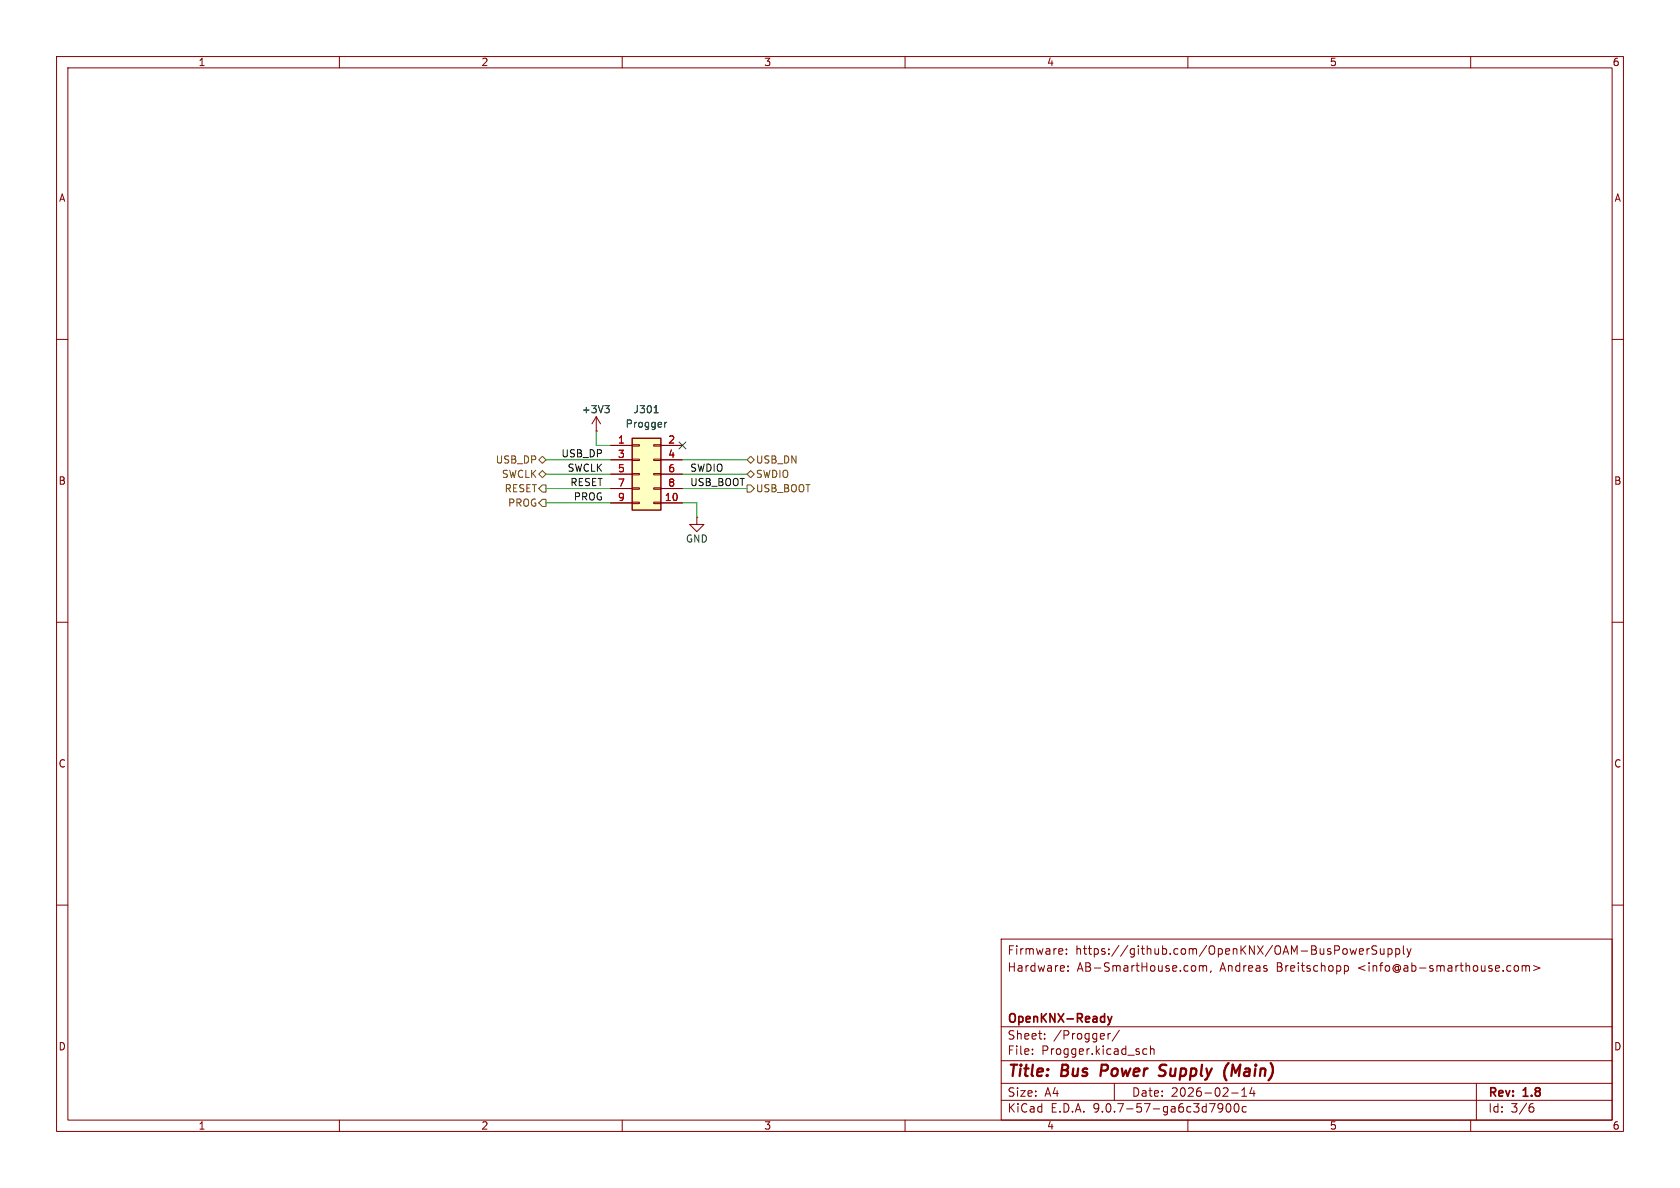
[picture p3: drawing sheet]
<svg xmlns="http://www.w3.org/2000/svg" width="297mm" height="210mm" viewBox="0 0 297 210" stroke-linecap="round" stroke-linejoin="round" font-family="sans-serif">
<g fill="none" stroke="#840000" stroke-width=".18">
<path d="M10 10h277v190h-277zM12 12h273v186h-273zM60 10v2M110 10v2M160 10v2M210 10v2M260 10v2M10 60h2M285 60h2M123.2 91.4v1.3h1.3l-1.3 1.3-1.3-1.3h1.3M123.2 91.4h.1M10 110h2"/>
<path d="M285 110h2M10 160h2M177 166h108v32h-108zM187.8 167.8l.1 .3-.7 .1M188.5 168.6v.1M188.5 167.8v.1M188.8 171.6v.1M188.8 170.8v.1M211.1 170.7l.3 .3v.4l-.3 .3M212 170.8l.5-.1 .2 .2M212 170.7v1M212.7 170.9l.2-.2 .3 .1 .1 .9"/>
<path d="M212.7 170.9v.8M214.1 171.6l-.1 .3M237.7 170.8l.4-.1 .3 .3v.4l-.2 .2h-.5M237.7 170.7v1.5M239.8 167.7l-.3 1-.3-.7-.2 .7M240.3 168.2l.7-.1v-.3l-.5-.1-.2 .2 .1 .7h.6M241.7 167.7v1M242.1 167.7l-.3 .1-.1 .2M243.4 167.3l-.6-.1-.2 .1v.5l.6 .3 .2 .3-.3 .3-.6-.1M244 167.7l.1 .9 .4 .1 .2-.1M244.7 167.7v1M245.4 167.8l.4-.1 .3 .3v.4l-.1 .2h-.6"/>
<path d="M245.4 167.7v1.5M246.7 167.8l.5-.1 .3 .3v.4l-.2 .2h-.6M246.7 167.7v1.5M248.1 167.2v1.3l.2 .2M248.7 167.7l.4 1M249.1 168.7l-.1 .4-.3 .1M249.5 167.7l-.4 1M267.8 170.8l.4-.1 .3 .3v.4l-.3 .3-.4-.1-.1-.2v-.4zM269.1 170.8l.4-.1 .2 .2M269.1 170.7v1M269.7 170.9l.3-.2 .3 .1 .1 .9M269.7 170.9v.8"/>
<path d="M271.1 170.7l1.1 .4-1.1 .5M285 160h2M60 198v2M110 198v2M160 198v2M177 194.5h108M177 191.5h108M177 187.5h108M177 181.5h108M182.5 186.3v.1M182.5 185.5v.1M184.7 183.6v.1"/>
<path d="M184.7 182.8v.1M195.9 182.7v1M196.3 182.7l-.3 .1-.1 .2M197 191.5v3M197.9 182.1l-1.3 2M202.7 185.5l-.4-.1-.3 .3v.4l.2 .2h.5M203.4 185.5l.2-.1 .4 .1v.9M203.4 184.9v1.5M210 198v2M216.2 195.7l-.3 .3h-.3l-.3-.3 .2-.5 .4-.1 .2 .1a.99 .99 0 0 1-.4 1.4h-.2M216.9 195.2l.2-.1a.81 .81 0 0 1 .6 .6 .81 .81 0 0 1-.3 .8l-.2 .1a.81 .81 0 0 1-.3-1.4zM217.7 193.2h1.2"/>
<path d="M218.3 195.2l.2-.1a.81 .81 0 0 1 .6 .6 .81 .81 0 0 1-.3 .8l-.1 .1a.81 .81 0 0 1-.4-1.4zM219.5 193.8h.9M219.5 192.7l.5-.4v1.5M220.3 195.7l-.4-.1-.3 .3v.4l.1 .2h.6M221.3 192.2l-.3 1.1h.9M221.7 192.8v1M260 198v2M261 191.5v6.5M270.6 195.7h.4l.2 .3-.1 .5-.5 .1M271 195.1l-.4 .1"/>
</g>
<path d="M194.8 188.2l-.3 2M205.9 190a.85 .85 0 0 1-1.1 .1M205.9 188.2l-.6 .1a.46 .46 0 0 0-.3 .5 .46 .46 0 0 0 .3 .4l.6 .2M217.2 187.9l-.1 .1M218.4 189.6l-.5-1.4-.2 2" fill="none" stroke="#840000" stroke-width=".4"/>
<path d="M195.8 179.7l.4 1M196.6 179.7l-.4 1M196.2 180.7l-.1 .3-.3 .2" fill="none" stroke="#840000" stroke-width=".3"/>
<path d="M111.8 77.5h5v12.7h-5z" fill="#ffffc2"/>
<path d="M111.8 77.5h5v12.7h-5z" fill="none" stroke="#840000" stroke-width=".25"/>
<g fill="none" stroke="#840000" stroke-width=".18">
<path d="M105.4 76.2h.1M105.4 73.7l.8 1.2M105.4 73.7l-.8 1.2M105.4 73.7v2.5M107.9 78.7h3.9M111.8 78.6h1.2v.3h-1.2zM115.6 78.6h1.2v.3h-1.2zM116.8 78.7h3.8M107.9 81.3h3.9M107.9 83.8h3.9M107.9 86.4h3.9M107.9 88.9h3.9"/>
<path d="M111.8 81.2h1.2v.2h-1.2zM111.8 83.7h1.2v.2h-1.2zM111.8 86.2h1.2v.3h-1.2zM111.8 88.8h1.2v.2h-1.2zM115.6 81.2h1.2v.2h-1.2zM115.6 83.7h1.2v.2h-1.2zM115.6 86.2h1.2v.3h-1.2zM115.6 88.8h1.2v.2h-1.2zM116.8 81.3h3.8M116.8 83.8h3.8M116.8 86.4h3.8M116.8 88.9h3.8"/>
</g>
<path d="M106.9 71.7h.8l-.4 .5M107.5 72.2l.2 .2v.3l-.2 .3M115.6 73h.8M117.5 74.7v.8M117.9 74.7l-.4 .2" fill="none" stroke="#006464" stroke-width=".18"/>
<path d="M95.2 81.3l.7-.7 .6 .7-.6 .6zM95.2 83.8l.7-.6 .6 .6-.6 .7zM95.9 85.7h.6v1.3h-.6l-.7-.6zM95.9 88.3h.6v1.2h-.6l-.7-.6zM132.1 83.8l.6-.6 .6 .6-.6 .7zM132.1 85.7h.6l.6 .7-.6 .6h-.6zM132.1 81.3l.6-.7 .6 .7-.6 .6z" fill="none" stroke="#725600" stroke-width=".18"/>
<path d="M105.4 76.2v2.5h2.5M96.5 88.9h11.4M96.5 86.4h11.4M96.5 83.8h11.4M96.5 81.3h11.4M120.6 88.9h2.6v2.5M120.6 86.4h11.5M120.6 83.8h11.5M120.6 81.3h11.5" fill="none" stroke="#009600" stroke-width=".18"/>
<path d="M120 78.1l1.3 1.2M121.3 78.1l-1.3 1.2" fill="none" stroke="#000084" stroke-width=".18"/>
<g font-size="2.8" fill="#840000">
<text x="178" y="190.9">Title:</text>
<text x="187.7" y="190.9">Bus</text>
<text x="195.4" y="190.9">Power</text>
<text x="206.6" y="190.9">Supply</text>
<text x="218.8" y="190.9">(Main)</text>
</g>
<g font-size="2.1" fill="#840000">
<text x="178" y="172">Hardware:</text>
<text x="178" y="169">Firmware:</text>
<text x="190.1" y="169">https://github.com/OpenKNX/OAM-BusPowerSupply</text>
<text x="190.4" y="172">AB-SmartHouse.com,</text>
<text x="215.7" y="172">Andreas</text>
<text x="225.8" y="172">Breitschopp</text>
<text x="240.3" y="172">&lt;info@ab-smarthouse.com&gt;</text>
<text x="178" y="184">Sheet:</text>
<text x="178" y="181.2">OpenKNX-Ready</text>
<text x="186.2" y="184">/Progger/</text>
<text x="178" y="186.7">File:</text>
<text x="184.1" y="186.7">Progger.kicad_sch</text>
<text x="178" y="196.9">KiCad</text>
<text x="178" y="194.1">Size:</text>
<text x="184.7" y="194.1">A4</text>
<text x="185.7" y="196.9">E.D.A.</text>
<text x="193.3" y="196.9">9.0.7-57-ga6c3d7900c</text>
<text x="200" y="194.1">Date:</text>
<text x="207" y="194.1">2026-02-14</text>
<text x="263" y="194.3">Rev:</text>
<text x="263" y="196.9">Id:</text>
<text x="267.1" y="196.9">3/6</text>
<text x="269.4" y="194.3">1.8</text>
</g>
<g font-size="1.8" fill="#840000">
<text x="35" y="11.9">1</text>
<text x="85" y="11.9">2</text>
<text x="135" y="11.9">3</text>
<text x="185" y="11.9">4</text>
<text x="235" y="11.9">5</text>
<text x="285" y="11.9">6</text>
<text x="10.3" y="35.9">A</text>
<text x="285.3" y="35.9">A</text>
<text x="10.3" y="85.9">B</text>
<text x="285.3" y="85.9">B</text>
<text x="10.3" y="135.9">C</text>
<text x="285.3" y="135.9">C</text>
<text x="10.3" y="185.9">D</text>
<text x="285.3" y="185.9">D</text>
<text x="35" y="199.9">1</text>
<text x="85" y="199.9">2</text>
<text x="135" y="199.9">3</text>
<text x="185" y="199.9">4</text>
<text x="235" y="199.9">5</text>
<text x="285" y="199.9">6</text>
</g>
<g font-size="1.8" fill="#006464">
<text x="102.8" y="73.3">+3V3</text>
<text x="110.5" y="75.8">Progger</text>
<text x="111.9" y="73.3">J301</text>
<text x="121.2" y="96.1">GND</text>
</g>
<g font-size="1.8" fill="#725600">
<text x="87.5" y="82.1">USB_DP</text>
<text x="133.5" y="82.1">USB_DN</text>
<text x="88.6" y="84.7">SWCLK</text>
<text x="89.1" y="87.2">RESET</text>
<text x="89.7" y="89.8">PROG</text>
<text x="133.5" y="84.7">SWDIO</text>
<text x="133.5" y="87.2">USB_BOOT</text>
</g>
<g font-size="1.8" fill="#0f0f0f">
<text x="99.2" y="80.9">USB_DP</text>
<text x="100.2" y="83.5">SWCLK</text>
<text x="121.9" y="83.5">SWDIO</text>
<text x="100.7" y="86">RESET</text>
<text x="101.3" y="88.6">PROG</text>
<text x="121.9" y="86">USB_BOOT</text>
</g>
<g font-size="1.8" fill="#a90000">
<text x="109.1" y="78.5">1</text>
<text x="109.1" y="81">3</text>
<text x="109.1" y="83.6">5</text>
<text x="118" y="78.5">2</text>
<text x="118" y="81">4</text>
<text x="118" y="83.6">6</text>
<text x="109.1" y="86.1">7</text>
<text x="109.1" y="88.6">9</text>
<text x="117.4" y="88.6">10</text>
<text x="118" y="86.1">8</text>
</g>
</svg>
